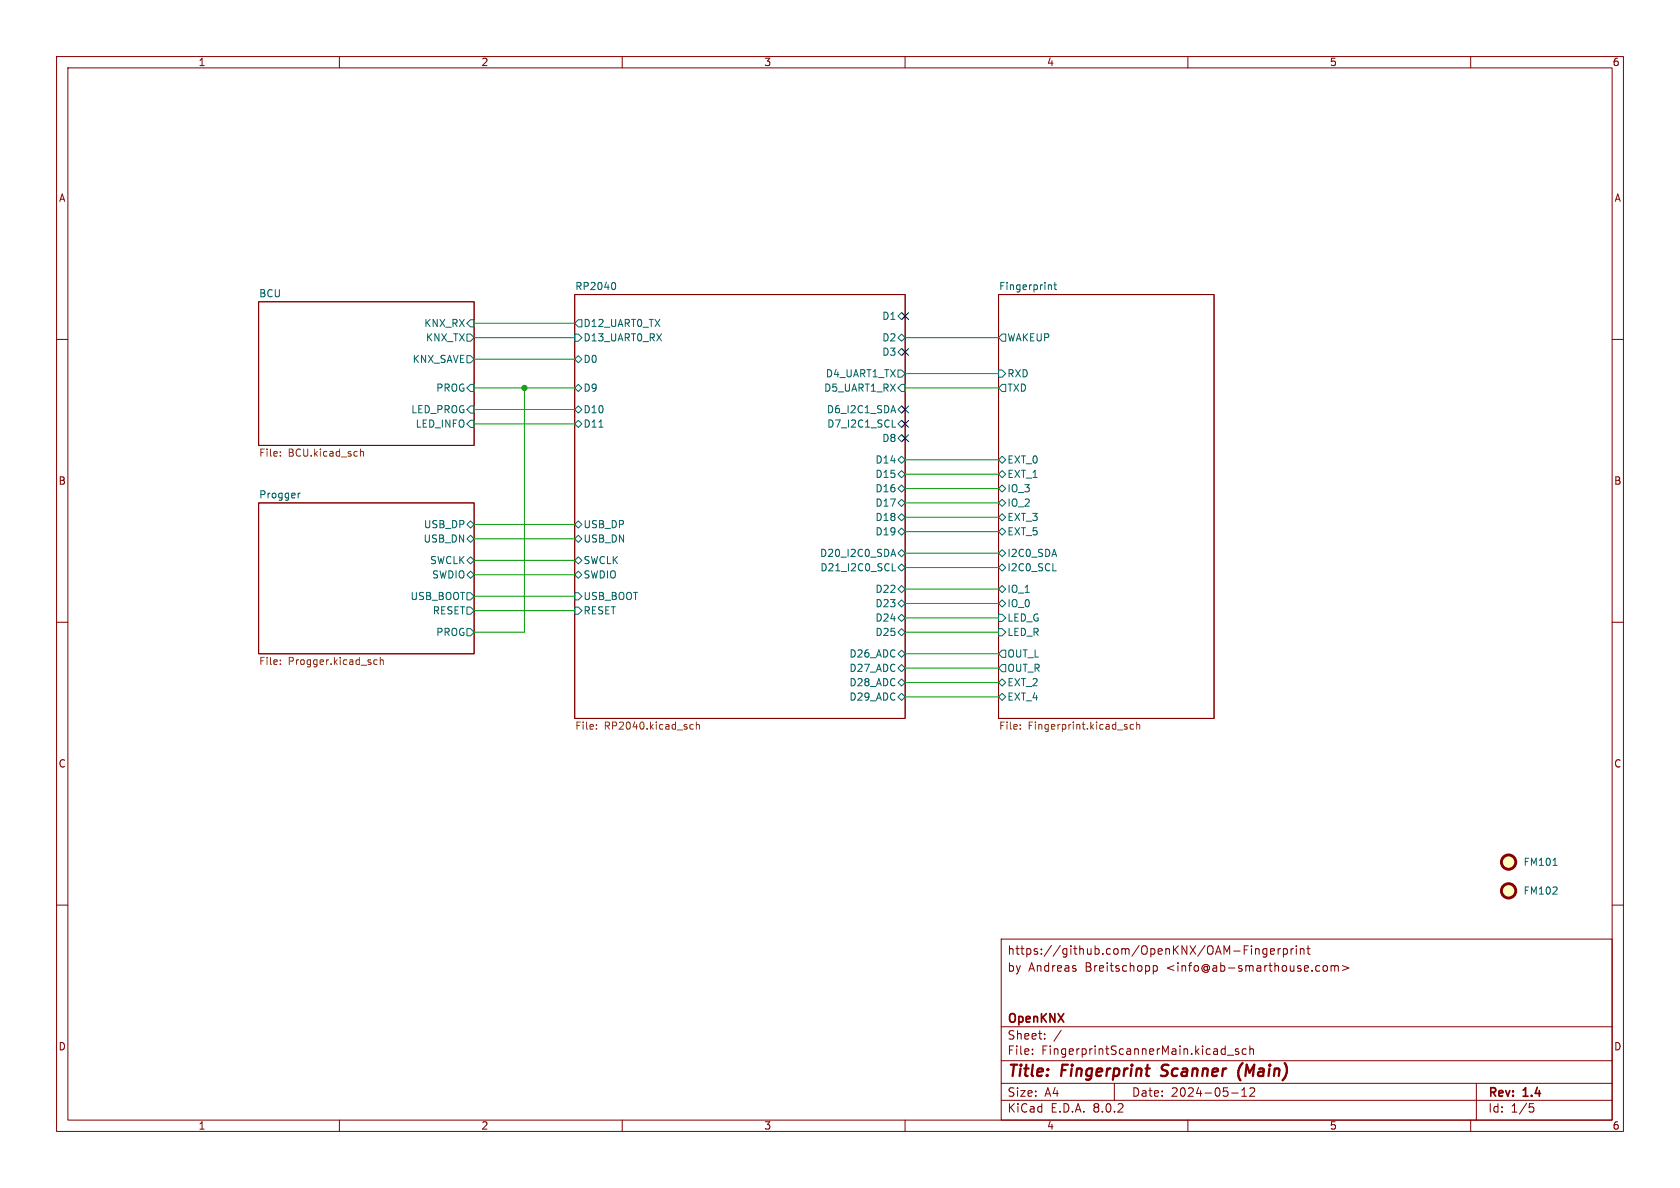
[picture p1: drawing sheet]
<svg xmlns="http://www.w3.org/2000/svg" width="297mm" height="210mm" viewBox="0 0 297 210" stroke-linecap="round" stroke-linejoin="round" font-family="sans-serif">
<g fill="none" stroke="#840000" stroke-width=".18">
<path d="M10 10h277v190h-277zM12 12h273v186h-273zM60 10v2M110 10v2M160 10v2M210 10v2M260 10v2M10 60h2M45.7 53.3h38.1v25.4h-38.1zM101.6 52.1h58.4v74.9h-58.4zM176.5 52.1h38.1v74.9h-38.1zM285 60h2"/>
<path d="M45.7 88.9h38.1v26.7h-38.1zM10 110h2M285 110h2M10 160h2M285 160h2M177 166h108v32h-108zM190.2 171.3v.3M203.9 170.7v1.5M203.9 170.8l.4-.1 .3 .3v.4l-.1 .2h-.6M221.2 167.2v.1M221.2 167.7v1M222 167.7v1"/>
<path d="M222 167.8l.2-.1 .3 .1 .1 .9M224 167.8l-.5-.1-.3 .3v.4l.2 .2h.6M224 167.7v1.2l-.3 .3-.4-.1M224.6 168.2l.7-.1-.1-.3-.4-.1-.2 .2 .1 .7h.5M226 167.7v1M226.4 167.7l-.3 .1-.1 .2M226.9 167.8l.4-.1 .3 .3v.4l-.1 .2h-.6M226.9 167.7v1.5M228.2 167.7v1M228.7 167.7l-.3 .1-.2 .2M229.2 167.2v.1M229.2 167.7v1"/>
<path d="M229.9 167.8l.2-.1 .4 .1v.9M229.9 167.7v1M231 167.7h.6M231.2 167.2v1.3l.4 .2M234 170.8l.2-.1 .4 .1 .1 .6-.2 .2-.3 .1-.2-.1zM235.3 170.8l.4-.1 .3 .2M235.3 170.7v1M236 170.9l.2-.2 .3 .1 .1 .9M236 170.9v.8M237.3 170.7l1.2 .4-1.2 .5M60 198v2M110 198v2"/>
<path d="M160 198v2M177 194.5h108M177 191.5h108M177 187.5h108M177 181.5h108M182.5 186.3v.1M182.5 185.5v.1M184.7 183.6v.1M184.7 182.8v.1M187.6 182.1l-1.3 2M197 191.5v3M210 198v2"/>
<path d="M217 186.5h1.1M217.7 193.2h1.2M219 185.5l-.4-.1-.2 .2 .1 .2 .5 .2v.3h-.6M219.5 193.8h.9M219.5 192.7l.5-.4v1.5M220.3 185.5l-.4-.1-.3 .3v.4l.1 .2h.6M221 185.5l.2-.1 .3 .1 .1 .9M221 184.9v1.5M221.7 192.4v.5l-.8 .9h.9M260 198v2M261 191.5v6.5M270.4 195.1h.7"/>
<path d="M270.5 195.7h.4l.3 .3-.2 .5-.5 .1"/>
</g>
<path d="M205.2 190.1l.3 .1M205.5 188.4l-.1 .4 .1 .2M219.7 187.9a2.35 2.35 0 0 0-.4 3.1" fill="none" stroke="#840000" stroke-width=".4"/>
<g fill="none" stroke="#006464" stroke-width=".18">
<path d="M82.5 59.1h.7l.6 .6-.6 .6h-.7zM83.2 56.5h.6v1.3h-.6l-.7-.6zM101.6 59.1h.6l.7 .6-.7 .6h-.6zM102.2 56.5h.7v1.3h-.7l-.6-.6zM108.5 49.9a.79 .79 0 0 1 0 1.3M158.7 55.9l.7-.7 .6 .7-.6 .6zM158.7 59.7l.7-.6 .6 .6-.6 .6zM177.2 59.1h.6v1.2h-.6l-.7-.6zM185.5 50.3l.4 .2v.7M186.3 50.3h.5M186.5 49.9v1.1l.3 .2M82.5 62.9h.7l.6 .6-.6 .6h-.7z"/>
<path d="M83.2 71.8h.6v1.2h-.6l-.7-.6zM83.2 74.3h.6v1.3h-.6l-.7-.7zM83.2 67.9h.6v1.3h-.6l-.7-.6zM101.6 72.4l.6-.6 .7 .6-.7 .6zM101.6 68.6l.6-.7 .7 .7-.7 .6zM102.2 62.9l.7 .6-.7 .6-.6-.6zM102.2 74.3l.7 .6-.7 .7-.6-.7zM105.9 75.5h.7M157.7 75.5h.6M157.9 71.7l.4 1.3M158.7 77.5l.7-.7 .6 .7-.6 .6zM158.7 62.2l.7-.6 .6 .6-.6 .7z"/>
<path d="M158.7 65.4h.7l.6 .6-.6 .7h-.7zM159.4 74.3l.6 .6-.6 .7-.7-.7zM159.4 71.8l.6 .6-.6 .6-.7-.6zM159.4 67.9h.6v1.3h-.6l-.7-.6zM176.5 65.4h.7l.6 .6-.6 .7h-.7zM177.2 67.9h.6v1.3h-.6l-.7-.6zM52.7 87.2v.8M53.1 87.2l-.4 .2M82.5 95.3l.7-.7 .6 .7-.6 .6zM82.5 92.7l.7-.6 .6 .6-.6 .6zM82.5 99.1l.7-.7 .6 .7-.6 .6zM101.6 92.7l.6-.6 .7 .6-.7 .6z"/>
<path d="M101.6 95.3l.6-.7 .7 .7-.7 .6zM101.6 99.1l.6-.7 .7 .7-.7 .6zM157.6 98h.6M157.9 97.1l.4 1.3M158.7 97.8l.7-.6 .6 .6-.6 .6zM158.7 94l.7-.7 .6 .7-.6 .6zM158.7 91.4l.7-.6 .6 .6-.6 .7zM158.7 86.4l.7-.7 .6 .7-.6 .6zM158.7 81.3l.7-.7 .6 .7-.6 .6zM158.7 83.8l.7-.6 .6 .6-.6 .7zM159.4 88.3l.6 .6-.6 .6-.7-.6zM176.5 81.3l.7-.7 .6 .7-.6 .6z"/>
<path d="M176.5 83.8l.7-.6 .6 .6-.6 .7zM176.5 91.4l.7-.6 .6 .6-.6 .7zM176.5 94l.7-.7 .6 .7-.6 .6zM176.5 86.4l.7-.7 .6 .7-.6 .6zM176.5 97.8l.7-.6 .6 .6-.6 .6zM177.2 88.3l.6 .6-.6 .6-.7-.6zM177.2 99.7l.6 .6-.6 .7-.7-.7zM82.5 107.3h.7l.6 .7-.6 .6h-.7zM82.5 111.1h.7l.6 .7-.6 .6h-.7zM82.5 104.8h.7l.6 .6-.6 .6h-.7zM83.2 101l.6 .6-.6 .6-.7-.6zM101.6 107.3h.6l.7 .7-.7 .6h-.6z"/>
<path d="M101.6 101.6l.6-.6 .7 .6-.7 .6zM101.6 104.8h.6l.7 .6-.7 .6h-.6zM157.7 100.9h.6M158.7 106.7l.7-.7 .6 .7-.6 .6zM158.7 104.1l.7-.6 .6 .6-.6 .7zM158.7 100.3l.7-.6 .6 .6-.6 .7zM158.7 111.8l.7-.7 .6 .7-.6 .6zM158.7 109.2l.7-.6 .6 .6-.6 .7zM158.7 115.6l.7-.7 .6 .7-.6 .6zM159.4 117.5l.6 .6-.6 .6-.7-.6zM176.5 111.1h.7l.6 .7-.6 .6h-.7zM176.5 108.6h.7l.6 .6-.6 .7h-.7z"/>
<path d="M176.5 104.1l.7-.6 .6 .6-.6 .7zM176.5 106.7l.7-.7 .6 .7-.6 .6zM177.2 114.9h.6v1.3h-.6l-.7-.6zM177.2 117.5h.6v1.2h-.6l-.7-.6zM186.1 100.9h.6M158.7 123.2l.7-.6 .6 .6-.6 .6zM158.7 120.7l.7-.7 .6 .7-.6 .6zM176.5 123.2l.7-.6 .6 .6-.6 .6zM176.5 120.7l.7-.7 .6 .7-.6 .6zM274.6 153h.7"/>
</g>
<g fill="none" stroke="#725600" stroke-width=".18">
<path d="M49.6 79.9v.1M63.7 79.4v1.2M63.7 79.9l.2-.1 .3 .1 .1 .7M49.6 80.5v.1M49.6 116.7v.1M49.6 117.4v.1M66.1 117.2l.2 .3 .4-.1M66.7 116.7l-.4-.1-.2 .3M67.2 116.8l.2-.2 .3 .1 .1 .8M67.2 116.2v1.3M105.4 128.8v.1M105.4 128.1v.1"/>
<path d="M122 128.8l.2 .1 .4-.1M122.6 128.1h-.4l-.2 .1M123.1 128.2l.2-.1h.3l.1 .8M123.1 127.6v1.3M180.4 128.8v.1M180.4 128.1v.1M198.9 128.5h.3l.1 .2-.2 .2h-.2M198.9 128.1h.3M200.4 128.1h-.4l-.2 .2 .1 .5h.5M200.9 128.2l.2-.1h.3l.1 .8M200.9 127.6v1.3"/>
</g>
<g fill="#ffffc2" stroke="#ffffc2" stroke-width=".18">
<circle cx="266.7" cy="152.4" r="1.27"/>
<circle cx="266.7" cy="157.5" r="1.27"/>
</g>
<g fill="none" stroke="#840000" stroke-width=".51">
<circle cx="266.7" cy="152.4" r="1.27"/>
<circle cx="266.7" cy="157.5" r="1.27"/>
</g>
<g fill="none" stroke="#009600" stroke-width=".18">
<path d="M83.8 59.7h17.8M83.8 57.2h17.8M160 59.7h16.5M83.8 68.6h17.8M83.8 74.9h17.8M83.8 72.4h17.8M83.8 63.5h17.8M92.7 68.6v43.2h-8.9M160 68.6h16.5M160 66h16.5M83.8 92.7h17.8M83.8 95.3h17.8"/>
<path d="M83.8 99.1h17.8M160 91.4h16.5M160 94h16.5M160 83.8h16.5M160 81.3h16.5M160 88.9h16.5M160 86.4h16.5M160 97.8h16.5M83.8 105.4h17.8M83.8 101.6h17.8M83.8 108h17.8M160 115.6h16.5"/>
<path d="M160 111.8h16.5M160 118.1h16.5M160 109.2h16.5M160 100.3h16.5M160 106.7h16.5M160 104.1h16.5M160 120.7h16.5M160 123.2h16.5"/>
</g>
<path d="M159.4 55.3l1.2 1.2M160.6 55.3l-1.2 1.2M159.4 61.6l1.2 1.2M159.4 71.8l1.2 1.2M159.4 76.9l1.2 1.2M159.4 74.3l1.2 1.2M160.6 61.6l-1.2 1.2M160.6 71.8l-1.2 1.2M160.6 76.9l-1.2 1.2M160.6 74.3l-1.2 1.2" fill="none" stroke="#000084" stroke-width=".18"/>
<circle cx="92.7" cy="68.6" r=".46" fill="#009600" stroke="#009600" stroke-width=".18"/>
<g font-size="2.8" fill="#840000">
<text x="178" y="190.9">Title:</text>
<text x="187.7" y="190.9">Fingerprint</text>
<text x="206.2" y="190.9">Scanner</text>
<text x="220.5" y="190.9">(Main)</text>
</g>
<g font-size="2.1" fill="#840000">
<text x="178" y="172">by</text>
<text x="178" y="169">https://github.com/OpenKNX/OAM-Fingerprint</text>
<text x="181.8" y="172">Andreas</text>
<text x="191.9" y="172">Breitschopp</text>
<text x="206.4" y="172">&lt;info@ab-smarthouse.com&gt;</text>
<text x="178" y="184">Sheet:</text>
<text x="178" y="181.2">OpenKNX</text>
<text x="178" y="186.7">File:</text>
<text x="184.1" y="186.7">FingerprintScannerMain.kicad_sch</text>
<text x="178" y="196.9">KiCad</text>
<text x="178" y="194.1">Size:</text>
<text x="184.7" y="194.1">A4</text>
<text x="185.7" y="196.9">E.D.A.</text>
<text x="193.3" y="196.9">8.0.2</text>
<text x="200" y="194.1">Date:</text>
<text x="207" y="194.1">2024-05-12</text>
<text x="263" y="194.3">Rev:</text>
<text x="263" y="196.9">Id:</text>
<text x="267.1" y="196.9">1/5</text>
<text x="269.4" y="194.3">1.4</text>
</g>
<g font-size="1.8" fill="#840000">
<text x="35" y="11.9">1</text>
<text x="85" y="11.9">2</text>
<text x="135" y="11.9">3</text>
<text x="185" y="11.9">4</text>
<text x="235" y="11.9">5</text>
<text x="285" y="11.9">6</text>
<text x="10.3" y="35.9">A</text>
<text x="285.3" y="35.9">A</text>
<text x="10.3" y="85.9">B</text>
<text x="285.3" y="85.9">B</text>
<text x="10.3" y="135.9">C</text>
<text x="285.3" y="135.9">C</text>
<text x="10.3" y="185.9">D</text>
<text x="285.3" y="185.9">D</text>
<text x="35" y="199.9">1</text>
<text x="85" y="199.9">2</text>
<text x="135" y="199.9">3</text>
<text x="185" y="199.9">4</text>
<text x="235" y="199.9">5</text>
<text x="285" y="199.9">6</text>
</g>
<g font-size="1.8" fill="#006464">
<text x="45.7" y="52.6">BCU</text>
<text x="101.6" y="51.4">RP2040</text>
<text x="176.5" y="51.4">Fingerprint</text>
<text x="74.9" y="58">KNX_RX</text>
<text x="103.1" y="58">D12_UART0_TX</text>
<text x="155.9" y="56.7">D1</text>
<text x="72.8" y="64.4">KNX_SAVE</text>
<text x="75.2" y="60.6">KNX_TX</text>
<text x="103.1" y="64.4">D0</text>
<text x="103.1" y="60.6">D13_UART0_RX</text>
<text x="155.9" y="63.1">D3</text>
<text x="155.9" y="60.6">D2</text>
<text x="178" y="60.6">WAKEUP</text>
<text x="77" y="69.4">PROG</text>
<text x="103.1" y="69.4">D9</text>
<text x="145.6" y="69.4">D5_UART1_RX</text>
<text x="145.9" y="66.9">D4_UART1_TX</text>
<text x="178" y="69.4">TXD</text>
<text x="178" y="66.9">RXD</text>
<text x="72.6" y="73.3">LED_PROG</text>
<text x="73.4" y="75.8">LED_INFO</text>
<text x="103.1" y="73.3">D10</text>
<text x="103.1" y="75.8">D11</text>
<text x="146.1" y="73.3">D6_I2C1_SDA</text>
<text x="146.1" y="75.8">D7_I2C1_SCL</text>
<text x="154.7" y="82.1">D14</text>
<text x="155.9" y="78.3">D8</text>
<text x="178" y="82.1">EXT_0</text>
<text x="45.7" y="88.2">Progger</text>
<text x="154.7" y="89.8">D17</text>
<text x="154.7" y="87.2">D16</text>
<text x="154.7" y="84.7">D15</text>
<text x="178" y="84.7">EXT_1</text>
<text x="178" y="89.8">IO_2</text>
<text x="178" y="87.2">IO_3</text>
<text x="74.8" y="93.6">USB_DP</text>
<text x="103.1" y="93.6">USB_DP</text>
<text x="154.7" y="94.8">D19</text>
<text x="154.7" y="92.3">D18</text>
<text x="178" y="92.3">EXT_3</text>
<text x="178" y="94.8">EXT_5</text>
<text x="74.8" y="96.1">USB_DN</text>
<text x="75.9" y="99.9">SWCLK</text>
<text x="103.1" y="96.1">USB_DN</text>
<text x="103.1" y="99.9">SWCLK</text>
<text x="144.9" y="98.7">D20_I2C0_SDA</text>
<text x="144.9" y="101.2">D21_I2C0_SCL</text>
<text x="178" y="101.2">I2C0_SCL</text>
<text x="178" y="98.7">I2C0_SDA</text>
<text x="72.5" y="106.3">USB_BOOT</text>
<text x="76.3" y="102.5">SWDIO</text>
<text x="103.1" y="102.5">SWDIO</text>
<text x="103.1" y="106.3">USB_BOOT</text>
<text x="154.7" y="107.5">D23</text>
<text x="154.7" y="105">D22</text>
<text x="178" y="105">IO_1</text>
<text x="178" y="107.5">IO_0</text>
<text x="76.4" y="108.8">RESET</text>
<text x="77" y="112.6">PROG</text>
<text x="103.1" y="108.8">RESET</text>
<text x="154.7" y="112.6">D25</text>
<text x="154.7" y="110.1">D24</text>
<text x="178" y="112.6">LED_R</text>
<text x="178" y="110.1">LED_G</text>
<text x="150.1" y="119">D27_ADC</text>
<text x="150.1" y="116.4">D26_ADC</text>
<text x="178" y="116.4">OUT_L</text>
<text x="178" y="119">OUT_R</text>
<text x="150.1" y="124.1">D29_ADC</text>
<text x="150.1" y="121.5">D28_ADC</text>
<text x="178" y="124.1">EXT_4</text>
<text x="178" y="121.5">EXT_2</text>
<text x="269.3" y="153.3">FM101</text>
<text x="269.3" y="158.3">FM102</text>
</g>
<g font-size="1.8" fill="#725600">
<text x="45.7" y="81.1">File:</text>
<text x="50.9" y="81.1">BCU.kicad_sch</text>
<text x="45.7" y="117.9">File:</text>
<text x="50.9" y="117.9">Progger.kicad_sch</text>
<text x="101.6" y="129.3">File:</text>
<text x="106.8" y="129.3">RP2040.kicad_sch</text>
<text x="176.5" y="129.3">File:</text>
<text x="181.8" y="129.3">Fingerprint.kicad_sch</text>
</g>
</svg>
